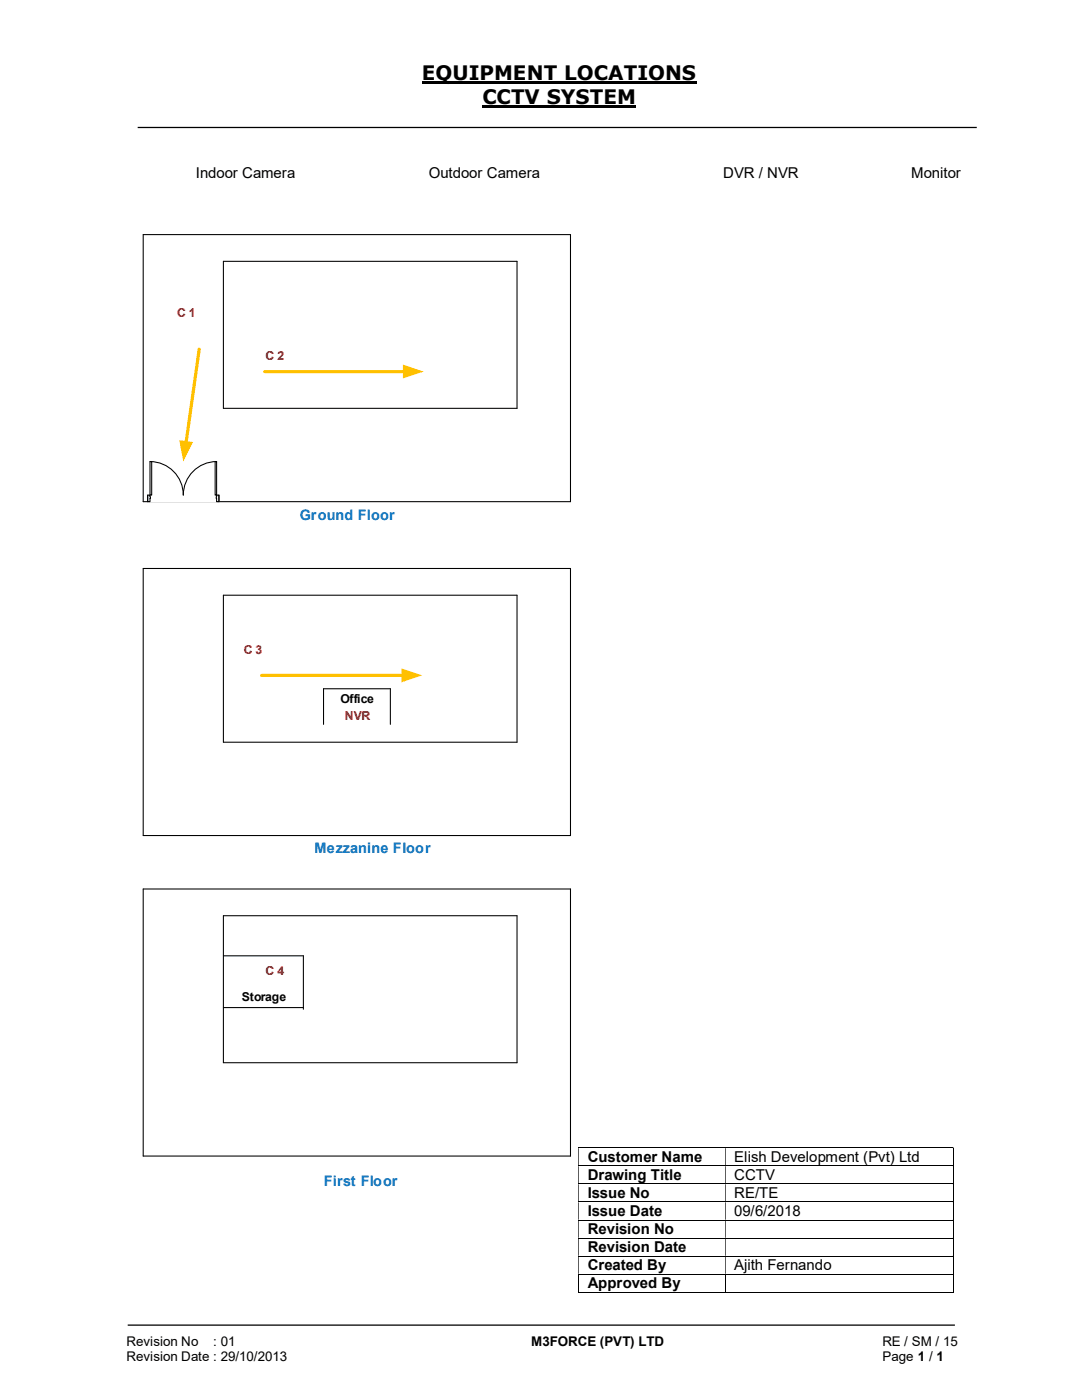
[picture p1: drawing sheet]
<svg xmlns="http://www.w3.org/2000/svg" width="216mm" height="279mm" viewBox="0 0 216 279" stroke-linecap="round" stroke-linejoin="round" font-family="sans-serif">
<path d="M84.2 16.4h54.8M96.3 21.3h30.7" fill="none" stroke="#000" stroke-width=".42"/>
<path d="M27.5 25.4h167.4M25.5 264.5h165" fill="none" stroke="#000" stroke-width=".25"/>
<g fill="none" stroke="#000" stroke-width=".2">
<path d="M115.4 229.1h74.7M115.4 232.7h74.7M115.4 236.3h74.7M115.4 239.9h74.7M190.2 229.2v3.4M190.2 232.7v3.5M190.2 236.3v3.5M190.2 239.9v3.5M115.4 243.5h74.7M115.4 247.1h74.7M115.4 250.7h74.7M115.4 254.3h74.7"/>
<path d="M115.4 257.9h29.3M115.5 254.4v3.6M144.8 254.4v3.6M144.8 257.9h45.3M190.2 243.6v3.4M190.2 247.1v3.5M190.2 250.8v3.4M190.2 254.4v3.6"/>
</g>
<g fill="#000">
<path d="M190.1 229h.2v.2h-.2zM115.4 229.2h.1v3.4h-.1zM144.7 229.2h.1v3.4h-.1z" fill-rule="evenodd"/>
<path d="M190.1 232.6h.2v.1h-.2zM115.4 232.7h.1v3.5h-.1zM144.7 232.7h.1v3.5h-.1z" fill-rule="evenodd"/>
<path d="M190.1 236.2h.2v.1h-.2zM115.4 236.3h.1v3.5h-.1zM144.7 236.3h.1v3.5h-.1z" fill-rule="evenodd"/>
<path d="M190.1 239.8h.2v.1h-.2zM115.4 239.9h.1v3.5h-.1zM144.7 239.9h.1v3.5h-.1z" fill-rule="evenodd"/>
<path d="M190.1 243.4h.2v.2h-.2zM115.4 243.6h.1v3.4h-.1zM144.7 243.6h.1v3.4h-.1z" fill-rule="evenodd"/>
<path d="M190.1 247h.2v.1h-.2zM115.4 247.1h.1v3.5h-.1zM144.7 247.1h.1v3.5h-.1z" fill-rule="evenodd"/>
<path d="M190.1 250.6h.2v.2h-.2zM115.4 250.8h.1v3.4h-.1zM144.7 250.8h.1v3.4h-.1z" fill-rule="evenodd"/>
</g>
<path d="M190.1 254.2h.2v.2h-.2zM190.1 257.9h.2v.1h-.2z" fill="#000"/>
<path d="M39.8 69.7l-2.7 18.6" fill="none" stroke="#ffc000" stroke-width=".64"/>
<path d="M35.8 87.8l2.7 .4-1.9 3.9z" fill="#ffc000"/>
<path d="M28.6 46.8h85.2v53.3h-85.2zM44.6 52.2h58.6v29.3h-58.6zM44.6 190.8h15.9v10.6M44.6 201.1h15.9" fill="none" stroke="#000" stroke-width=".21"/>
<path d="M29.5 98.8h14.2v1.4h-14.2z" fill="#fff"/>
<path d="M29.5 98.8h14.2v1.4h-14.2z" fill="none" stroke="#fff" stroke-width=".21"/>
<path d="M43.2 98.8v1.3h.5v-1.3zM29.5 98.8h.4v1.3h-.4z" fill-rule="evenodd" fill="#fff"/>
<path d="M29.9 99.1v-.3h-.4v1.3h.4v-.6M43.2 99.1v-.3h.5v1.3h-.5v-.6" fill="none" stroke="#000" stroke-width=".21"/>
<path d="M43.1 99.1l.1 .4zM29.9 99.1l.1 .4z" fill-rule="evenodd" fill="#fff"/>
<path d="M29.5 98.8v1.3M29.9 92.1a6.7 6.7 0 0 1 6.7 6.7 6.7 6.7 0 0 1 6.6-6.7M29.9 99.1v.4M43.2 99.1v.4M43.7 98.8v1.3" fill="none" stroke="#000" stroke-width=".21"/>
<path d="M29.9 92.1h.4v6.7h-.4z" fill-rule="evenodd" fill="#fff"/>
<path d="M29.9 92.1h.4v6.7h-.4z" fill="none" stroke="#000" stroke-width=".21"/>
<path d="M42.9 92.1h.3v6.7h-.3z" fill-rule="evenodd" fill="#fff"/>
<path d="M42.9 92.1h.3v6.7h-.3z" fill="none" stroke="#000" stroke-width=".21"/>
<path d="M52.8 74.2h27.9" fill="none" stroke="#ffc000" stroke-width=".64"/>
<path d="M80.4 72.8l4.1 1.4-4.1 1.3z" fill="#ffc000"/>
<path d="M28.6 113.5h85.2v53.3h-85.2zM44.6 118.8h58.6v29.3h-58.6zM28.6 177.4h85.2v53.3h-85.2zM44.6 182.8h58.6v29.3h-58.6z" fill="none" stroke="#000" stroke-width=".21"/>
<path d="M52.2 134.8h28.2" fill="none" stroke="#ffc000" stroke-width=".64"/>
<path d="M80.1 133.4l4.1 1.4-4.1 1.4z" fill="#ffc000"/>
<path d="M64.6 144.6v-7.1h13.3v7.1" fill="none" stroke="#000" stroke-width=".21"/>
<g font-size="4">
<text x="84.2" y="16">EQUIPMENT LOCATIONS</text>
<text x="96.3" y="20.8">CCTV SYSTEM</text>
</g>
<g font-size="3">
<text x="39.1" y="35.5">Indoor Camera</text>
<text x="85.6" y="35.5">Outdoor Camera</text>
<text x="144.3" y="35.5">DVR / NVR</text>
<text x="181.8" y="35.5">Monitor</text>
<text x="117.3" y="231.9">Customer Name</text>
<text x="146.5" y="231.9">Elish Development (Pvt) Ltd</text>
<text x="117.3" y="235.5">Drawing Title</text>
<text x="117.3" y="239.1">Issue No</text>
<text x="146.5" y="235.5">CCTV</text>
<text x="146.5" y="239.1">RE/TE</text>
<text x="117.3" y="242.7">Issue Date</text>
<text x="146.5" y="242.7">09/6/2018</text>
<text x="117.3" y="246.3">Revision No</text>
<text x="117.3" y="249.9">Revision Date</text>
<text x="117.3" y="253.5">Created By</text>
<text x="117.3" y="257.1">Approved By</text>
<text x="146.5" y="253.5">Ajith Fernando</text>
</g>
<g font-size="2.9" fill="#0070c0">
<text x="59.9" y="103.8">Ground Floor</text>
<text x="62.8" y="170.1">Mezzanine Floor</text>
<text x="64.6" y="236.8">First Floor</text>
</g>
<g font-size="2.7">
<text x="25.2" y="268.7">Revision No</text>
<text x="42.6" y="268.7">: 01</text>
<text x="106" y="268.7">M3FORCE (PVT) LTD</text>
<text x="176.1" y="268.7">RE / SM / 15</text>
<text x="25.2" y="271.7">Revision Date : 29/10/2013</text>
<text x="176.1" y="271.7">Page 1 / 1</text>
</g>
<g font-size="2.4" fill="#c00000">
<text x="35.3" y="63.3">C 1</text>
<text x="53" y="71.9">C 2</text>
<text x="48.6" y="130.6">C 3</text>
<text x="68.8" y="143.6">NVR</text>
<text x="53" y="194.5">C 4</text>
</g>
<g font-size="2.4">
<text x="67.9" y="140.2">Office</text>
<text x="48.3" y="199.9">Storage</text>
</g>
</svg>
